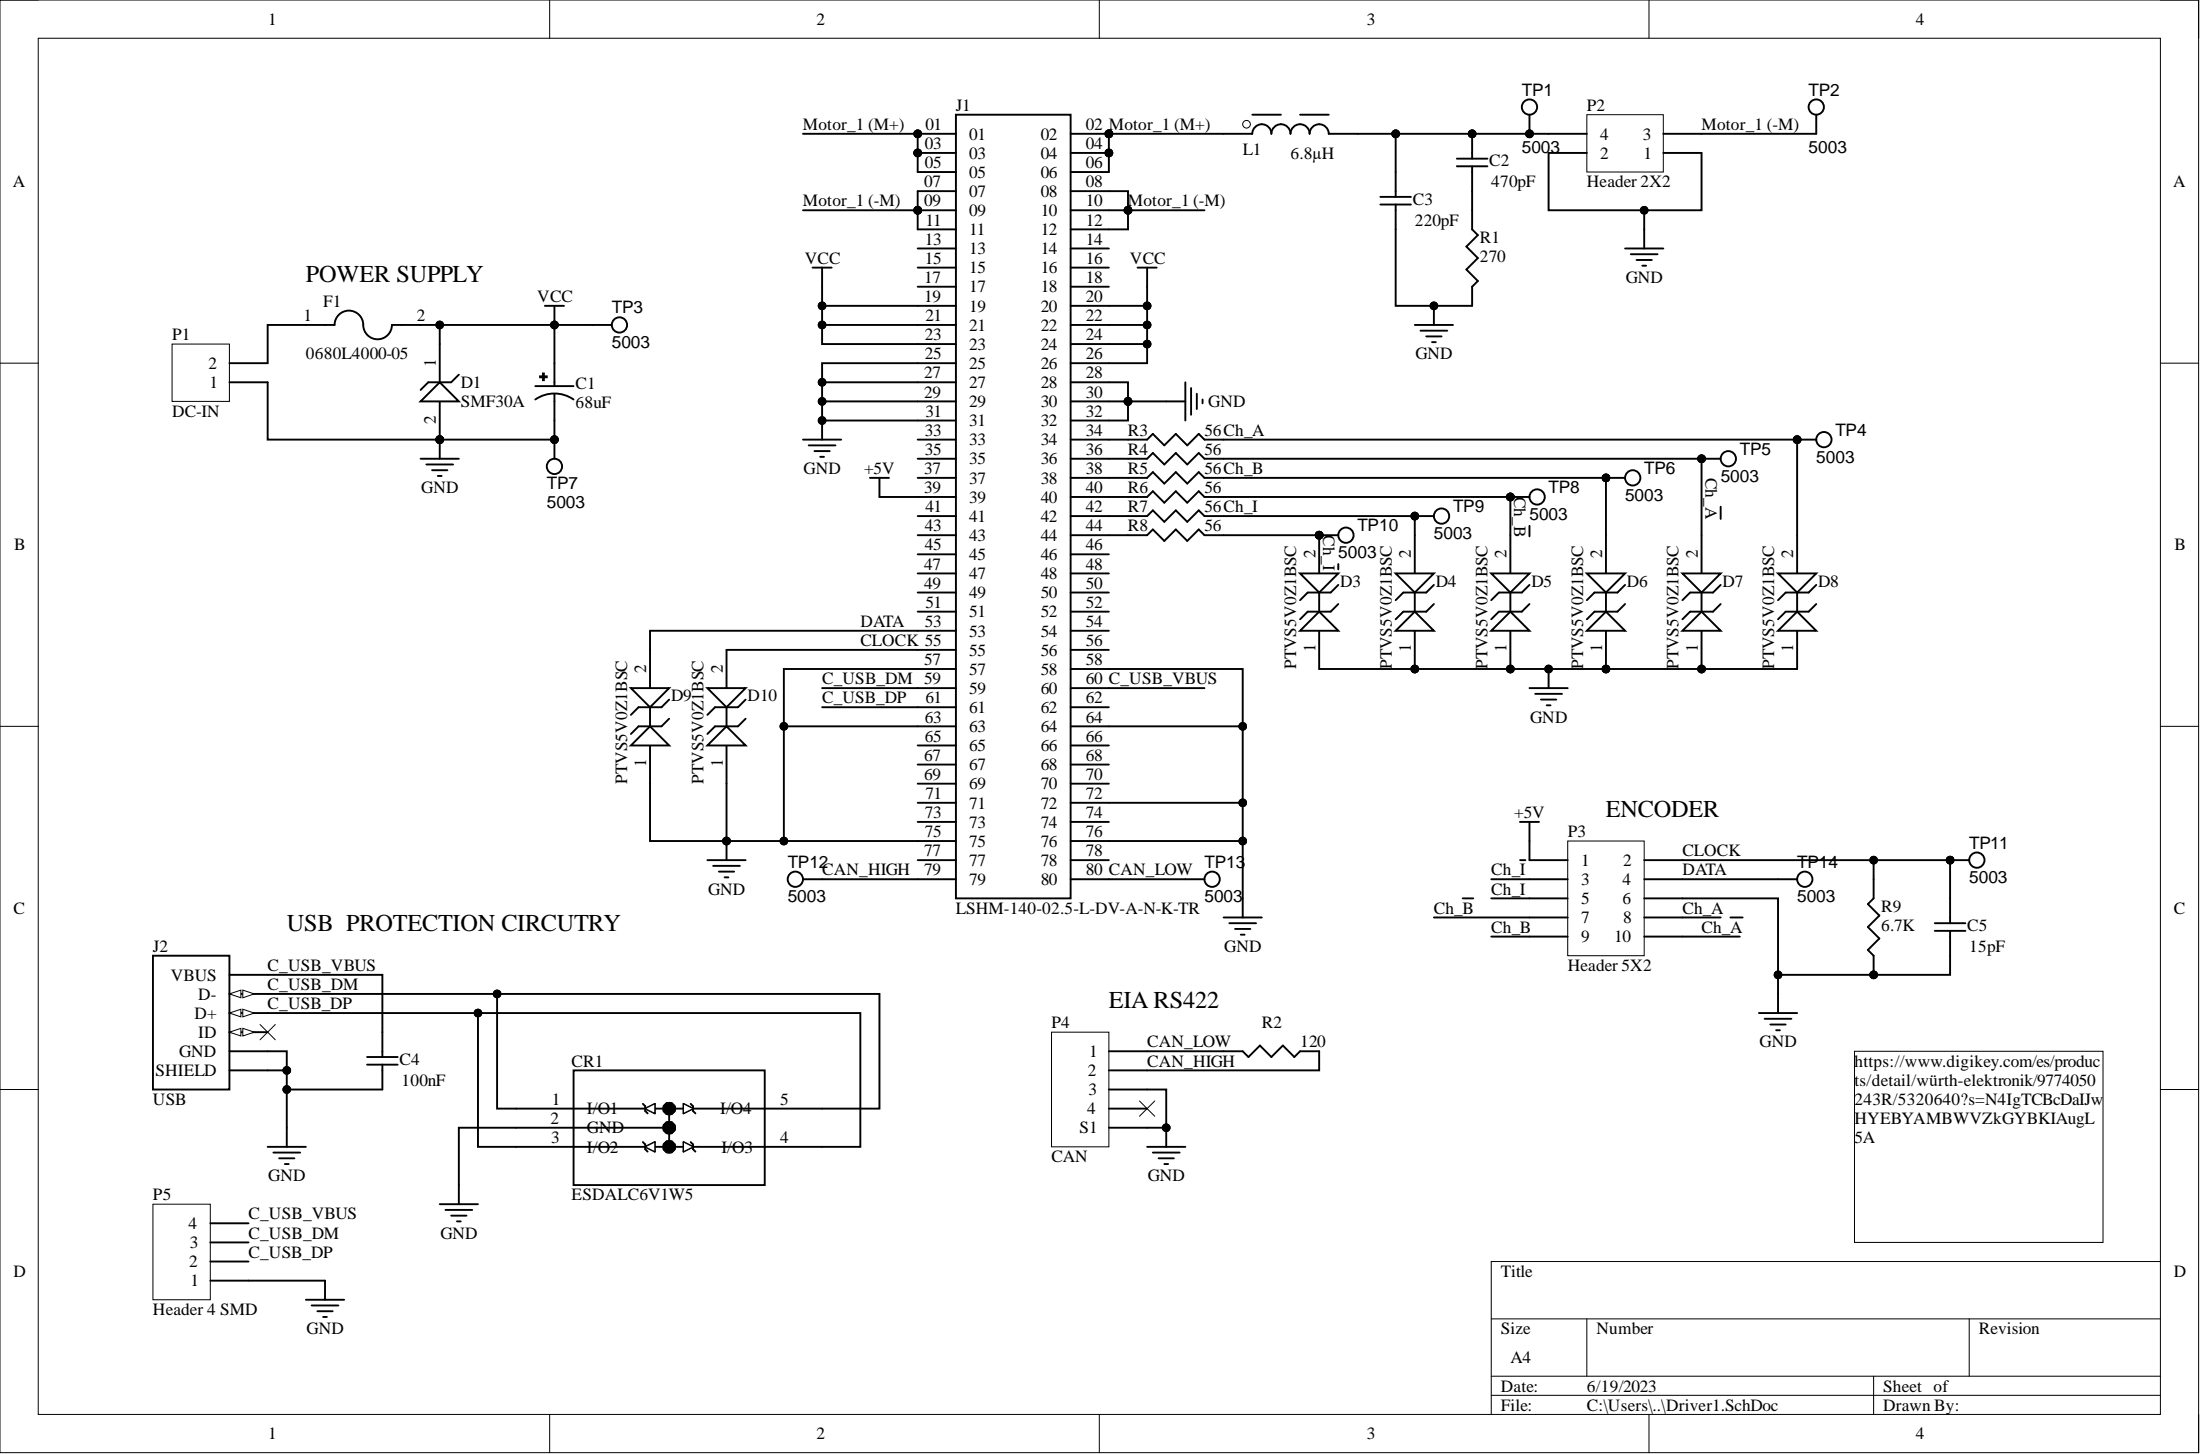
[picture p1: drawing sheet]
# Altium schematic sheet Driver.SchDoc
size A4; SheetNumber: 1; SheetTotal: 1

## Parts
C1  68uF  [CAP_50SVT68M]
C2  value 470pF  [1608[0603]]  (hidden comment: Cap Semi)
C3  value 220pF  [1608[0603]]  (hidden comment: Cap Semi)
C4  value 100nF  [1608[0603]]  (hidden comment: Cap Semi)
C5  value 15pF  [1608[0603]]  (hidden comment: Cap Semi)
CR1  ESDALC6V1W5  [ESDALC6V1W5-Footprint-1]
D1  SMF30A  [ONSC-SOD-123FL-2-498_V]
D3  PTVS5V0Z1BSC  [SOD993B]
D4  PTVS5V0Z1BSC  [SOD993B]
D5  PTVS5V0Z1BSC  [SOD993B]
D6  PTVS5V0Z1BSC  [SOD993B]
D7  PTVS5V0Z1BSC  [SOD993B]
D8  PTVS5V0Z1BSC  [SOD993B]
D9  PTVS5V0Z1BSC  [SOD993B]
D10  PTVS5V0Z1BSC  [SOD993B]
F1  0680L4000-05  [FUSC6125X279N]
J1  LSHM-140-02.5-L-DV-A-N-K-TR  [SAMTEC_LSHM-140-02.5-L-DV-A-N-K-TR]
J2  USB  [GCT_USB3076-XX-X_REVC]
L1  6.8µH  [WE-XHMA_6060]
P1  DC-IN  [Header 2-Footprint-1]
P2  Header 2X2  [MOLEX_1724480004]
P3  Header 5X2  [CONN_HIF3FC-14PA-2.54DS(71)_HIR]
P4  CAN  [MOLEX_5025850470]
P5  Header 4 SMD  [Header 4 SMD]
R1  value 270  [J1-0603]  (hidden comment: Res3)
R2  value 120  [J1-0603]  (hidden comment: Res3)
R3  value 56  [J1-0603]  (hidden comment: Res3)
R4  value 56  [J1-0603]  (hidden comment: Res3)
R5  value 56  [J1-0603]  (hidden comment: Res3)
R6  value 56  [J1-0603]  (hidden comment: Res3)
R7  value 56  [J1-0603]  (hidden comment: Res3)
R8  value 56  [J1-0603]  (hidden comment: Res3)
R9  value 6.7K  [J1-0603]  (hidden comment: Res3)
TP1  5003  [KSTN-5003]
TP2  5003  [KSTN-5003]
TP3  5003  [KSTN-5003]
TP4  5003  [KSTN-5003]
TP5  5003  [KSTN-5003]
TP6  5003  [KSTN-5003]
TP7  5003  [KSTN-5003]
TP8  5003  [KSTN-5003]
TP9  5003  [KSTN-5003]
TP10  5003  [KSTN-5003]
TP11  5003  [KSTN-5003]
TP12  5003  [KSTN-5003]
TP13  5003  [KSTN-5003]
TP14  5003  [KSTN-5003]

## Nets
+5V: J1.39 P3.1
GND: C1.2 C3.2 C4.2 C5.2 CR1.2(GND) D1.2(A) D3.1(A1) D4.1(A1) D5.1(A1) D6.1(A1) D7.1(A1) D8.1(A1) D9.1(A1) D10.1(A1) J1.25 J1.27 J1.28 J1.29 J1.30 J1.31 J1.32 J1.57 J1.58 J1.63 J1.64 J1.72 J1.75 J1.76 J2.5(GND) J2.6(SHIELD) P1.1 P2.1 P2.2 P3.6 P4.3 P4.S1 P5.1 R1.2 R9.1 TP7.1
VCC: C1.1 D1.1(K) F1.2 J1.19 J1.20 J1.21 J1.22 J1.23 J1.24 J1.26 TP3.1
C_USB_DM: CR1.1(I/O1) CR1.5(I/O4) J1.59 J2.2(D-) P5.3
C_USB_DP: CR1.3(I/O2) CR1.4(I/O3) J1.61 J2.3(D+) P5.2
C_USB_VBUS: C4.1 J1.60 J2.1(VBUS) P5.4
CAN_HIGH: J1.79 P4.2 R2.1 TP12.1
CAN_LOW: J1.80 P4.1 R2.2 TP13.1
Ch_A: D8.2(A2) P3.8 R3.2 TP4.1
Ch_~{A}: D7.2(A2) P3.10 R4.2 TP5.1
Ch_B: D6.2(A2) P3.9 R5.2 TP6.1
Ch_~{B}: D5.2(A2) P3.7 R6.2 TP8.1
Ch_I: D4.2(A2) P3.5 R7.2 TP9.1
Ch_~{I}: D3.2(A2) P3.3 R8.2 TP10.1
CLOCK: C5.1 D10.2(A2) J1.55 P3.2 R9.2 TP11.1
DATA: D9.2(A2) J1.53 P3.4 TP14.1
Motor_1 (-M): J1.07 J1.08 J1.09 J1.10 J1.11 J1.12 P2.3 TP2.1
Motor_1 (M+): J1.01 J1.02 J1.03 J1.04 J1.05 J1.06 L1.1
NetC2_1: C2.1 C3.1 L1.2 P2.4 TP1.1
NetC2_2: C2.2 R1.1
NetF1_1: F1.1 P1.2
NetJ1_34: J1.34 R3.1
NetJ1_36: J1.36 R4.1
NetJ1_38: J1.38 R5.1
NetJ1_40: J1.40 R6.1
NetJ1_42: J1.42 R7.1
NetJ1_44: J1.44 R8.1

Not connected (* = marked no-connect by the designer): J1 13 14 15 16 17 18 33 35 37 41 43 45 46 47 48 49 50 51 52 54 56 62 65 66 67 68 69 70 71 73 74 77 78; J2 4(ID)*; P4 4*

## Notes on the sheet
- (near F1) POWER SUPPLY
- (near P3) ENCODER
- (near J2) USB  PROTECTION CIRCUTRY
- EIA RS422
- https://www.digikey.com/es/products/detail/würth-elektronik/9774050243R/5320640?s=N4IgTCBcDaIJwHYEBYAMBWVZkGYBKIAugL5A
